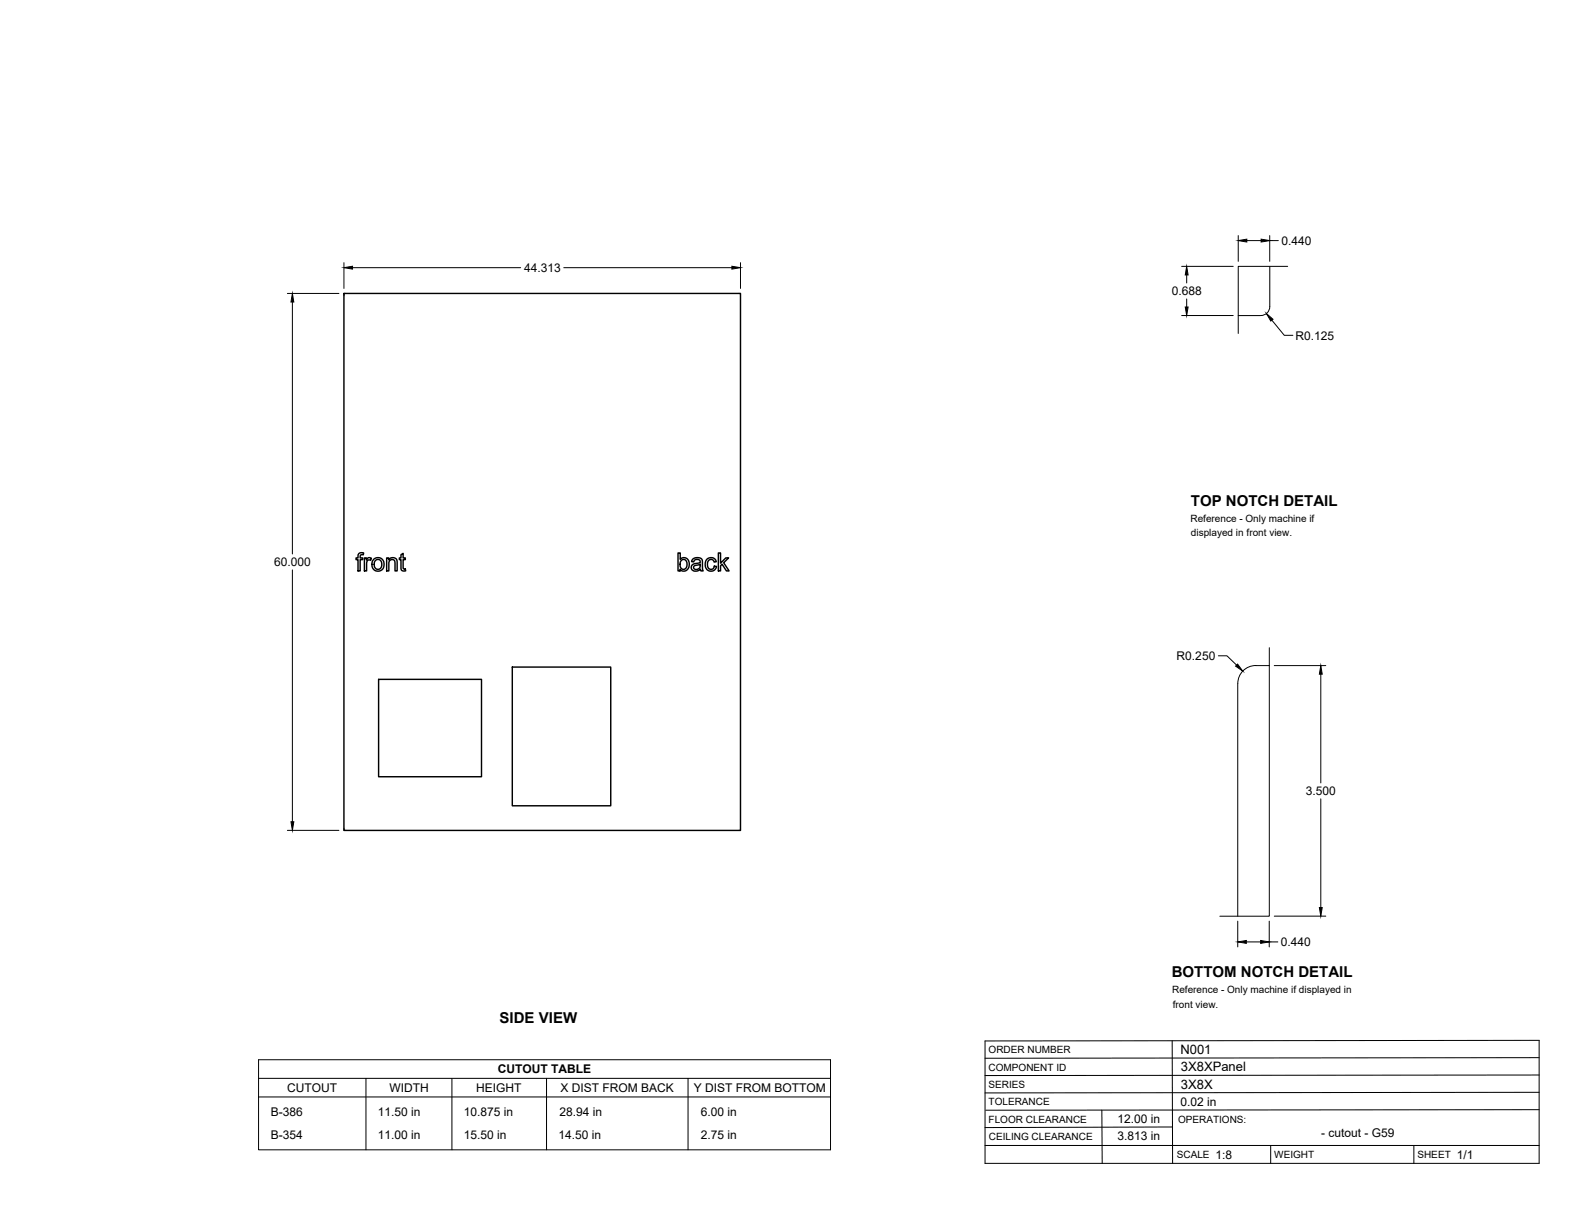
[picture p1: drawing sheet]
<svg xmlns="http://www.w3.org/2000/svg" width="559mm" height="432mm" viewBox="0 0 559 432" stroke-linecap="round" stroke-linejoin="round" font-family="sans-serif">
<!-- layer: Visible -->
<g fill="none" stroke="#000" stroke-width=".51">
<path d="M122 104.1h140.7v190.5h-140.7zM127.4 196.4l.6-.3 1 .1-.1 .7a.73 .73 0 0 0-.8-.1 .73 .73 0 0 0-.3 .7v.5h.9v.6h-.9v4h-.8v-4h-.7v-.6h.7v-1zM129.3 198h.7v.6a1.12 1.12 0 0 1 1.8-.5l-.3 .7-.3-.1a1.06 1.06 0 0 0-1.1 1.5v2.4h-.8zM132.7 198.4l.9-.5a2.33 2.33 0 0 1 2.6 2.9 2.33 2.33 0 0 1-3.7 1.2l-.5-1.3a2.64 2.64 0 0 1 .7-2.3zM133.1 198.9l1.3-.4 .9 .8 .1 1.4-.6 1.1-1 .2-.9-.7-.1-1.2zM137.2 198h.7v.6a1.64 1.64 0 0 1 2-.7 1.64 1.64 0 0 1 1 1.8v2.9h-.8l-.1-3.5-.6-.6-1.1 .3-.3 .8v3h-.8zM142.3 196.8l.7-.5v1.7h.8v.6h-.8l.1 3.1 .7 .2 .1 .6-.6 .1a1.02 1.02 0 0 1-1-1.4v-2.6h-.6v-.6h.6zM240.6 196.2h.7v2.3a1.97 1.97 0 0 1 2.5-.2 1.97 1.97 0 0 1 .7 2.4l-.3 .9a1.74 1.74 0 0 1-2.9 .4v.6h-.7zM241.7 198.8l1-.3 .7 .4 .4 1.2-.3 1.2a1.2 1.2 0 0 1-1.4 .6 1.2 1.2 0 0 1-.8-1.4v-1zM245.7 198.5l.7-.5 1-.2 1.5 .5 .3 .6 .3 3.7h-.8l-.2-.6a1.76 1.76 0 0 1-1.9 .7 1.76 1.76 0 0 1-1.3-1.6l.7-.9 1.6-.4a.68 .68 0 0 0 .8-.6 .68 .68 0 0 0-.8-.7 1.11 1.11 0 0 0-1.5 .9l-.7-.1zM250.7 198.5a1.95 1.95 0 0 1 2-.7 1.95 1.95 0 0 1 1.4 1.5l-.7 .1a1.26 1.26 0 0 0-1.7-.8 1.26 1.26 0 0 0-.7 1.7l.2 1.1 .6 .5a1.14 1.14 0 0 0 1.6-1l.8 .1-.3 .9a2.06 2.06 0 0 1-2.5 .6 2.06 2.06 0 0 1-1.2-2.2zM254.9 196.2h.8v3.6l1.8-1.8h1l-1.7 1.7 1.9 2.9h-1l-1.5-2.4-.5 .5v1.9h-.8z"/>
<path d="M246.3 200.8l1.3-.3a.43 .43 0 0 1 .6-.2 .43 .43 0 0 1 .2 .5 1.25 1.25 0 0 1-1 1.2 1.25 1.25 0 0 1-1.3-.7zM181.8 236.7h34.9v49.2h-34.9zM134.3 241h36.5v34.6h-36.5z"/>
</g>
<!-- layer: Reference -->
<path d="M450.5 94.5v14.3M456.9 94.5h-17.6v23.8M122.8 104.1h-.8v.8M261.9 104.1h.8v.8M450.5 108.8a3.2 3.2 0 0 1-3.2 3.2h-8M450.3 236.2a12.8 12.8 0 0 0-7.7 .6 6.4 6.4 0 0 0-3.4 5.7l-.1 82.6M450.3 229.8v95.3h-17.5M122 293.8v.8h.8M262.7 293.8v.8h-.8" fill="none" stroke="#000" stroke-width=".35"/>
<!-- layer: Titleblock -->
<path d="M349.5 369.3l196.6-.2v43.7h-196.6zM415.9 369.3l.1 43.5M546.1 375.3l-196.6 .2M390.9 393.9l.2 18.9M416 399.9l-66.5 .2M546.1 393.7l-196.3 .2M546.1 387.6l-196.6 .2M546.1 381.4l-196.6 .2M349.5 406.4h196.6M450.8 406.4v6.4M501.6 406.4v6.4" fill="none" stroke="#000" stroke-width=".36"/>
<!-- layer: Custom Tables -->
<path d="M91.7 376h203v32h-203zM91.7 382.6h203M91.7 389.2h203M129.8 382.6v25.4M160.3 382.6v25.4M193.9 382.6v25.4M244.1 382.6v25.4" fill="none" stroke="#000" stroke-width=".35"/>
<!-- layer: FD_Dimensions -->
<g fill="none" stroke="#000" stroke-width=".35">
<path d="M122 93.2v9.1M125.1 95h59.6M200 95h59.7M262.7 93.2v9.1M419.2 94.5h18.3M421 97.6v2.8M439.3 83.6v9.1M442.4 85.4h5M450.5 83.6v9.1M450.5 85.4h3M102 104.1h18.2M103.7 107.2v89.4"/>
<path d="M419.2 112h18.3M421 106.1v2.8M451.3 113.6l4.4 5.4h3M103.7 202.2v89.4M432.3 232.7h3l3.4 3.3M452.1 236.2h18.3M468.6 239.2v38.6M102 294.6h18.2M468.6 283.4v38.6M439.1 326.8v9.2M442.2 334.2h5.1M450.3 326.8v9.2"/>
<path d="M450.3 334.2h3.1M452.1 325.1h18.3"/>
</g>
<g fill="#000" stroke="#000" stroke-width=".35">
<path d="M122 95l3.1-.5v1zM259.7 94.5l3 .5-3 .5zM421 94.5l.5 3.1h-1zM439.3 85.4l3.1-.5v1zM447.4 84.9l3.1 .5-3.1 .5zM103.7 104.1l.5 3.1h-1zM420.5 108.9h1l-.5 3.1zM449.3 111.3l2.4 2-.8 .6zM439.1 235.6l1.8 2.5-2.5-1.8zM468.6 236.2l.5 3h-1zM103.2 291.6h1l-.5 3zM439.1 334.2l3.1-.5v1z"/>
<path d="M447.3 333.7l3 .5-3 .5zM468.1 322h1l-.5 3.1z"/>
</g>
<g font-size="5.3">
<text x="422.6" y="179.5">TOP NOTCH DETAIL</text>
<text x="415.8" y="346.8">BOTTOM NOTCH DETAIL</text>
<text x="177.3" y="363.1">SIDE VIEW</text>
</g>
<g font-size="4.6">
<text x="418.8" y="373.8">N001</text>
<text x="419" y="380.1">3X8XPanel</text>
<text x="419" y="386.2">3X8X</text>
</g>
<g font-size="4.3">
<text x="454.6" y="86.8">0.440</text>
<text x="185.9" y="96.5">44.313</text>
<text x="415.7" y="104.7">0.688</text>
<text x="459.6" y="120.5">R0.125</text>
<text x="97.3" y="200.9">60.000</text>
<text x="417.5" y="234.2">R0.250</text>
<text x="463.3" y="282.1">3.500</text>
<text x="454.5" y="335.7">0.440</text>
<text x="176.6" y="380.8">CUTOUT TABLE</text>
<text x="101.9" y="387.4">CUTOUT</text>
<text x="138.2" y="387.4">WIDTH</text>
<text x="169" y="387.4">HEIGHT</text>
<text x="198.9" y="387.4">X DIST FROM BACK</text>
<text x="246.1" y="387.4">Y DIST FROM BOTTOM</text>
<text x="418.8" y="392.4">0.02 in</text>
<text x="96.1" y="396.1">B-386</text>
<text x="134.1" y="396.1">11.50 in</text>
<text x="164.6" y="396.1">10.875 in</text>
<text x="198.5" y="396.1">28.94 in</text>
<text x="248.7" y="396.1">6.00 in</text>
<text x="396.5" y="398.3">12.00 in</text>
<text x="96.1" y="404">B-354</text>
<text x="134" y="404">11.00 in</text>
<text x="164.5" y="404">15.50 in</text>
<text x="198.1" y="404">14.50 in</text>
<text x="248.6" y="404">2.75 in</text>
<text x="396.5" y="404.3">3.813 in</text>
<text x="468.8" y="403.3">- cutout - G59</text>
<text x="431.3" y="411.1">1:8</text>
<text x="516.9" y="411.1">1/1</text>
</g>
<g font-size="3.5">
<text x="422.4" y="185">Reference - Only machine if</text>
<text x="422.6" y="190.2">displayed in front view.</text>
<text x="415.9" y="352.4">Reference - Only machine if displayed in</text>
<text x="416.1" y="357.5">front view.</text>
<text x="350.8" y="373.6">ORDER NUMBER</text>
<text x="350.8" y="379.9">COMPONENT ID</text>
<text x="350.8" y="386.1">SERIES</text>
<text x="350.8" y="392.2">TOLERANCE</text>
<text x="350.8" y="398.4">FLOOR CLEARANCE</text>
<text x="418" y="398.4">OPERATIONS:</text>
<text x="350.8" y="404.4">CEILING CLEARANCE</text>
<text x="417.5" y="410.9">SCALE</text>
<text x="452.1" y="410.9">WEIGHT</text>
<text x="502.9" y="410.9">SHEET</text>
</g>
</svg>
